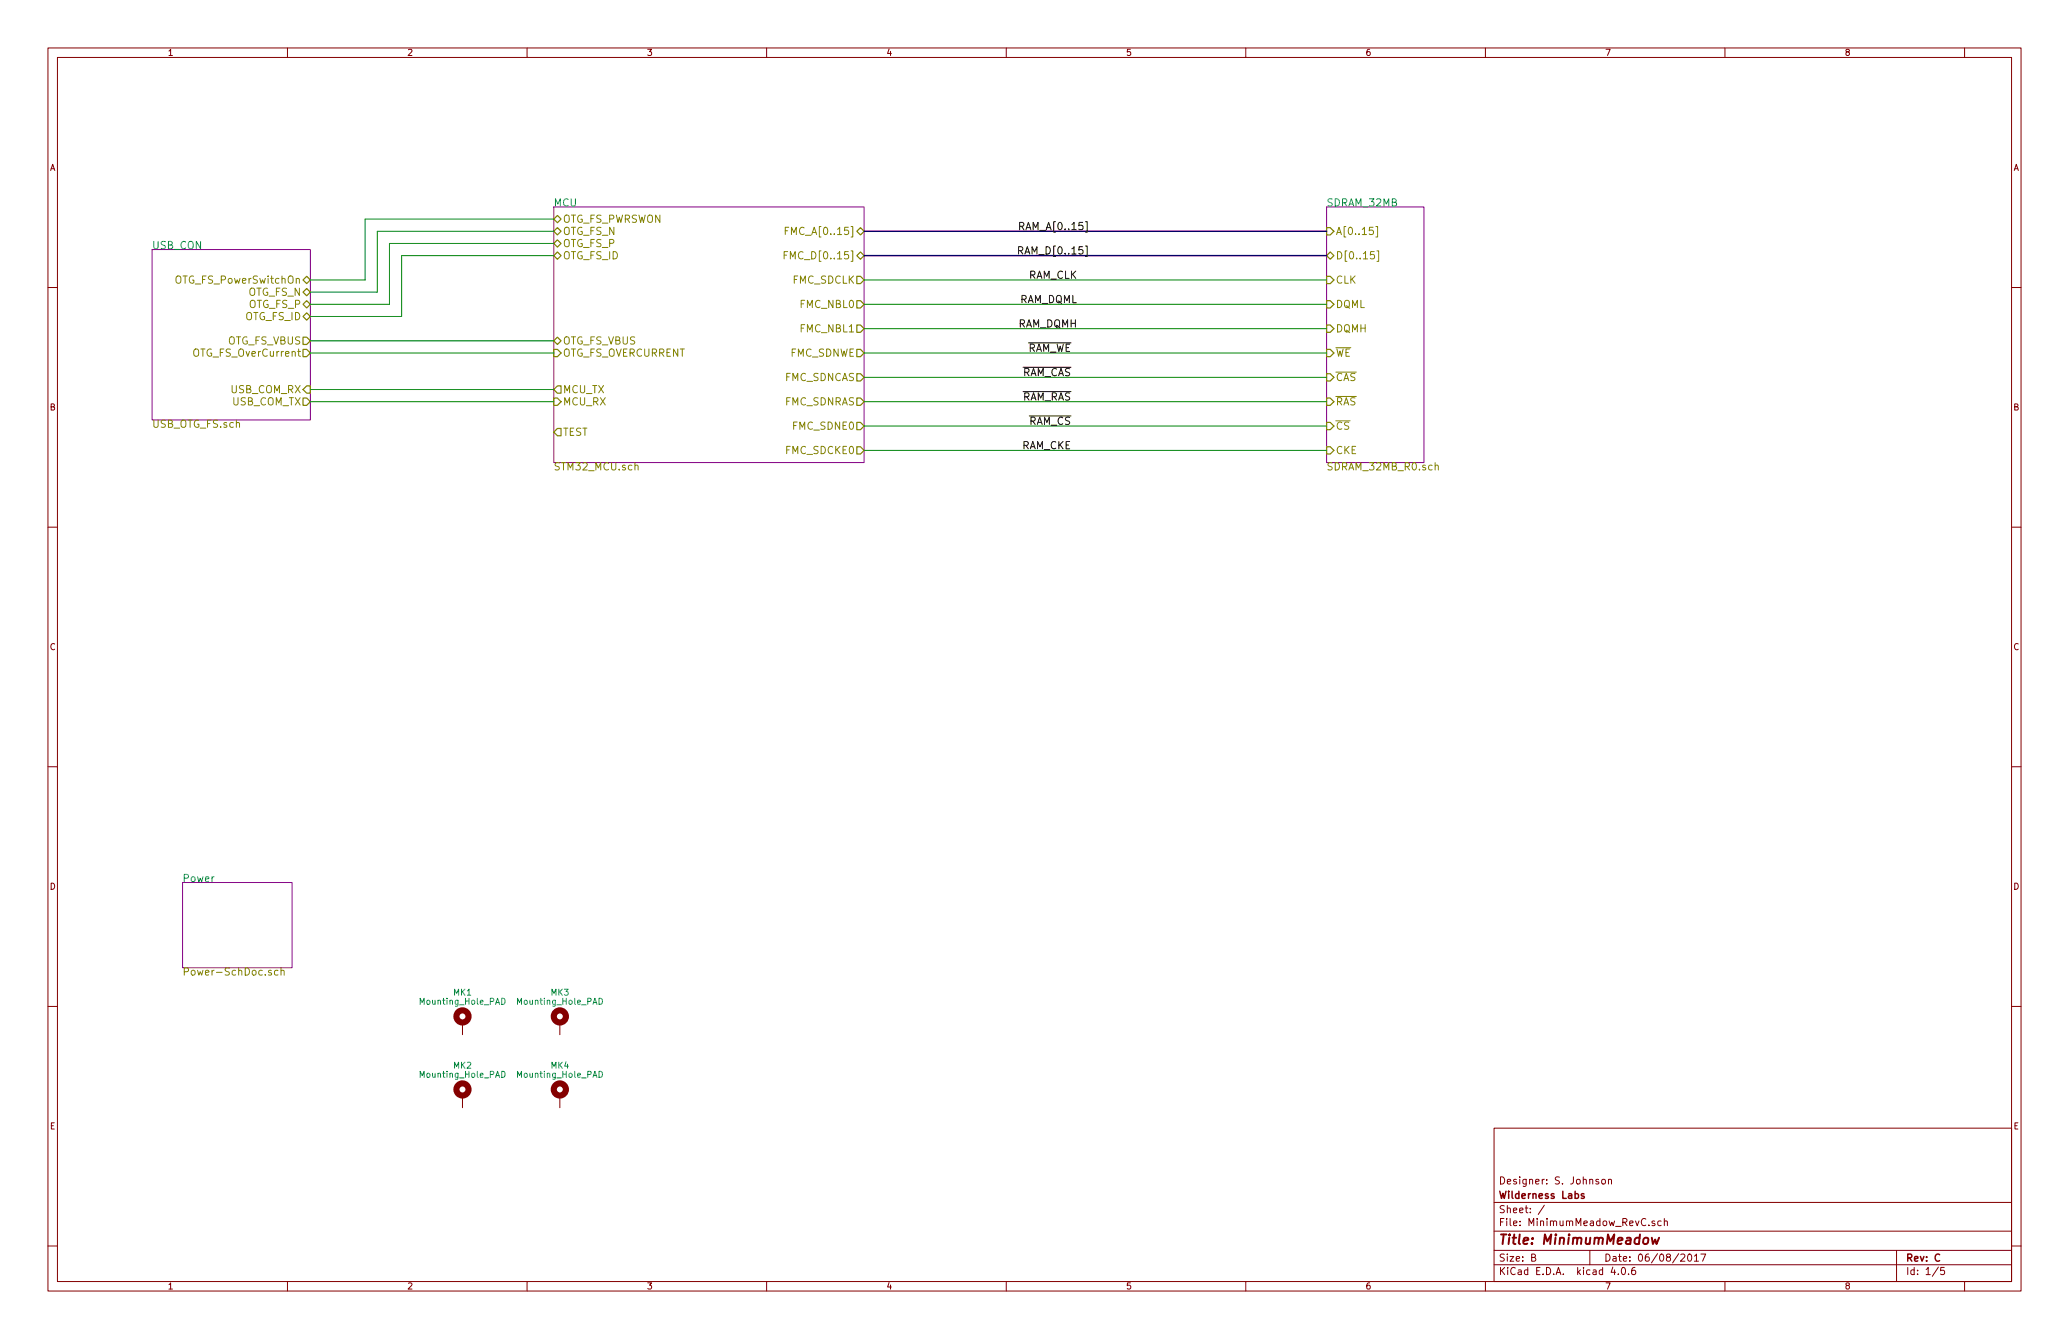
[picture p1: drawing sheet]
<svg xmlns="http://www.w3.org/2000/svg" width="432mm" height="279mm" viewBox="0 0 432 279" stroke-linecap="round" stroke-linejoin="round" font-family="sans-serif">
<g fill="none" stroke="#840000" stroke-width=".21">
<path d="M10 10h411.8v259.4h-411.8zM12 12h407.8v255.4h-407.8zM60 10v2M110 10v2M160 10v2M210 10v2M260 10v2M310 10v2M360 10v2M410 10v2M10 60h2M419.8 60h2"/>
<path d="M10 110h2M419.8 110h2M10 160h2M419.8 160h2M10 210h2M96.5 213.4v2.5M116.8 213.4v2.5M419.8 210h2M96.5 228.6v2.5M116.8 228.6v2.5M311.8 235.4h108v32h-108zM10 260h2"/>
<path d="M311.8 256.9h108M311.8 250.9h108M322.3 251.5l-1.3 1.9M333.6 246.2l-.3-.1-.3 .2 .1 .2 .5 .1v.4h-.6M334.3 246.2l.2-.1 .5 .1 .1 .6-.2 .2-.4 .1-.2-.2zM335.7 246.2l.2-.1 .4 .1v.9M335.7 246.1v1M345.3 254.8h-.3l-.2 .2v.2l.5 .1v.4h-.5M346.7 254.8h-.4l-.3 .2v.6l.3 .2 .4-.1M347.3 254.9l.2-.1h.4l.1 1M347.3 254.3v1.5M419.8 260h2"/>
<path d="M60 267.4v2M110 267.4v2M160 267.4v2M210 267.4v2M260 267.4v2M310 267.4v2M311.8 263.9h108M311.8 260.9h108M319.7 262.4l.7-.1v-.5l-.2-.1h-.5v1.5h.5l.2-.2 .1-.3-.3-.3M331.8 260.9v3M336.6 264.4l-.4 1.1h1M337.7 265.8v.2"/>
<path d="M338.5 264.6l.2-.1a.8 .8 0 0 1 .6 .7 .8 .8 0 0 1-.6 .8l-.3-.6zM339.9 265.8v.2M341.2 264.5h-.4a1.11 1.11 0 0 0-.1 1.4l.4 .1 .2-.2 .1-.5-.3-.3-.4 .1-.2 .2M350.8 261.8l.6-.1 .2 .4-.9 1.1h.9M352.3 261.8l.3-.1a.8 .8 0 0 1 .5 .7 .8 .8 0 0 1-.5 .8l-.4-.6zM353.6 262.1l.5-.4v1.5M353.6 263.2h.9M355 261.7h1l-.7 1.5M360 267.4v2M395.8 260.9v6.5M404.5 264.4l-1.2 1.9M405.8 264.5h-.7l-.1 .7 .7-.1 .1 .2v.5l-.2 .2-.6-.2"/>
<path d="M410 267.4v2"/>
</g>
<path d="M344.7 258.3l.3 1.3 .4-1 .3 1 .6-1.3" fill="none" stroke="#840000" stroke-width=".41"/>
<path d="M330.6 249.1h-.4l-.2 .2 .1 .2 .5 .1v.4h-.6" fill="none" stroke="#840000" stroke-width=".3"/>
<path d="M31.7 52.1h33.1v35.5h-33.1zM115.6 43.2h64.7v53.3h-64.7zM276.9 43.2h20.3v53.3h-20.3zM38.1 184.2h22.9v17.7h-22.9z" fill="none" stroke="#840084" stroke-width=".21"/>
<g fill="none" stroke="#848400" stroke-width=".21">
<path d="M61.8 58.2h.1a.36 .36 0 0 1 .6 .1v.8M163.7 53.2h.5M163.9 48.2h.5M164.4 52.5h-.7v1.5M164.6 47.4h-.7v1.5M286.8 52.5h-.7l-.1 .7 .2-.1 .5 .1 .2 .5-.3 .3-.6-.1M287.1 47.3h.4v2.2h-.4M287.4 52.3h.3v2.2h-.3M62.1 73.3h.6M62.3 72.8v1.3l.4 .2M278.8 77.6h4.3M132.5 97.2l.1-.1a.36 .36 0 0 1 .6 .2v.8"/>
<path d="M278.8 82.7h4.3M299.5 97.2l.1-.1a.36 .36 0 0 1 .6 .2v.8M58 202.5h-.4l-.3 .3 .1 .6h.6M58.6 202.6l.1-.1a.36 .36 0 0 1 .6 .2v.8M58.6 202v1.5"/>
</g>
<g fill="none" stroke="#848400" stroke-width=".25">
<path d="M64 57.7l.8 .7-.8 .8-.8-.8zM115.6 45.7l.7-.7 .8 .7-.8 .8zM115.6 53.3l.7-.7 .8 .7-.8 .8zM115.6 48.3l.7-.8 .8 .8-.8 .7zM116.3 50l.8 .8-.8 .8-.7-.8zM178.8 53.3l.8-.7 .7 .7-.7 .8zM178.8 48.3l.8-.8 .7 .8-.7 .7zM178.8 57.7h.8l.7 .7-.7 .8h-.8zM276.9 47.5h.7l.8 .8-.8 .7h-.7zM276.9 57.7h.7l.8 .7-.8 .8h-.7zM277.6 52.6l.8 .7-.8 .8-.7-.8zM63.2 72.9h.8l.8 .8-.8 .7h-.8z"/>
<path d="M63.2 66l.8-.7 .8 .7-.8 .8zM63.2 70.4h.8l.8 .7-.8 .8h-.8zM64 60.2l.8 .8-.8 .7-.8-.7zM64 62.7l.8 .8-.8 .8-.8-.8zM115.6 72.9h.7l.8 .8-.8 .7h-.7zM115.6 71.1l.7-.7 .8 .7-.8 .8zM178.8 72.9h.8l.7 .8-.7 .7h-.8zM178.8 78h.8l.7 .7-.7 .8h-.8zM178.8 62.7h.8l.7 .8-.7 .8h-.8zM178.8 67.8h.8l.7 .8-.7 .7h-.8zM276.9 62.7h.7l.8 .8-.8 .8h-.7zM276.9 67.8h.7l.8 .8-.8 .7h-.7z"/>
<path d="M276.9 72.9h.7l.8 .8-.8 .7h-.7zM276.9 78h.7l.8 .7-.8 .8h-.7zM63.2 83.1h.8l.8 .7-.8 .8h-.8zM64 80.5h.8v1.5h-.8l-.8-.7zM115.6 83.1h.7l.8 .7-.8 .8h-.7zM116.3 80.5h.8v1.5h-.8l-.7-.7zM116.3 89.4h.8v1.5h-.8l-.7-.7zM178.8 93.2h.8l.7 .8-.7 .7h-.8zM178.8 83.1h.8l.7 .7-.7 .8h-.8zM178.8 88.1h.8l.7 .8-.7 .8h-.8zM276.9 83.1h.7l.8 .7-.8 .8h-.7zM276.9 88.1h.7l.8 .8-.8 .8h-.7z"/>
<path d="M276.9 93.2h.7l.8 .8-.8 .7h-.7z"/>
</g>
<g fill="none" stroke="#840000" stroke-width="1.3">
<circle cx="96.5" cy="212.1" r="1.27"/>
<circle cx="116.8" cy="212.1" r="1.27"/>
<circle cx="96.5" cy="227.3" r="1.27"/>
<circle cx="116.8" cy="227.3" r="1.27"/>
</g>
<path d="M104.7 208.3a.64 .64 0 0 1 .7 .6 .64 .64 0 0 1-.7 .7zM125 208.3a.64 .64 0 0 1 .7 .6 .64 .64 0 0 1-.7 .7zM104.7 223.5a.64 .64 0 0 1 .7 .7 .64 .64 0 0 1-.7 .6zM125 223.5a.64 .64 0 0 1 .7 .7 .64 .64 0 0 1-.7 .6z" fill="none" stroke="#008484" stroke-width=".21"/>
<g fill="none" stroke="#008400" stroke-width=".21">
<path d="M115.6 45.7h-39.4v12.7h-11.4M115.6 48.3h-36.9v12.7h-13.9M115.6 50.8h-34.3v12.7h-16.5M115.6 53.3h-31.8v12.7h-19M180.3 58.4h96.6M64.8 71.1h50.8M64.8 73.7h50.8M180.3 63.5h96.6M180.3 73.7h96.6M180.3 68.6h96.6M180.3 78.7h96.6M64.8 81.3h50.8"/>
<path d="M64.8 83.8h50.8M180.3 83.8h96.6M180.3 88.9h96.6M180.3 94h96.6"/>
</g>
<path d="M180.3 48.3h96.6M180.3 53.3h96.6" fill="none" stroke="#000084" stroke-width=".3"/>
<path d="M212.6 52.3l.7-.1 .2-.2-.1-.4-.2-.1h-.6v1.5M212.8 47.2l.7-.1 .2-.2-.1-.3-.2-.2h-.6v1.5M213 52.3l.5 .7M213.5 76.6h10M214.7 71.6h8.8M213.5 81.7h10M214.8 86.8h8.7" fill="none" stroke="#000" stroke-width=".21"/>
<text font-size="2.8" fill="#840000" x="312.8" y="259.7">Title: MinimumMeadow</text>
<g font-size="2.1" fill="#008484">
<text x="115.6" y="43.1">MCU</text>
<text x="276.9" y="43.1">SDRAM_32MB</text>
<text x="31.7" y="52">USB_CON</text>
<text x="38.1" y="184">Power</text>
</g>
<g font-size="2.1" fill="#848400">
<text x="117.5" y="46.5">OTG_FS_PWRSWON</text>
<text x="117.5" y="49">OTG_FS_N</text>
<text x="117.5" y="51.6">OTG_FS_P</text>
<text x="165" y="49">FMC_A[0..15]</text>
<text x="278.8" y="49">A[0..15]</text>
<text x="37" y="59.2">OTG_FS_PowerSwitchOn</text>
<text x="117.5" y="54.1">OTG_FS_ID</text>
<text x="165" y="54.1">FMC_D[0..15]</text>
<text x="165.3" y="59.2">FMC_SDCLK</text>
<text x="278.8" y="54.1">D[0..15]</text>
<text x="278.8" y="59.2">CLK</text>
<text x="51.6" y="61.7">OTG_FS_N</text>
<text x="51.7" y="64.3">OTG_FS_P</text>
<text x="167.1" y="64.3">FMC_NBL0</text>
<text x="278.8" y="64.3">DQML</text>
<text x="47.3" y="71.9">OTG_FS_VBUS</text>
<text x="51.1" y="66.8">OTG_FS_ID</text>
<text x="117.5" y="71.9">OTG_FS_VBUS</text>
<text x="167.1" y="69.3">FMC_NBL1</text>
<text x="278.8" y="69.3">DQMH</text>
<text x="40.7" y="74.4">OTG_FS_OverCurrent</text>
<text x="117.5" y="74.4">OTG_FS_OVERCURRENT</text>
<text x="164.7" y="74.4">FMC_SDNWE</text>
<text x="278.8" y="74.4">WE</text>
<text x="48.1" y="82">USB_COM_RX</text>
<text x="117.5" y="82">MCU_TX</text>
<text x="163.7" y="79.5">FMC_SDNCAS</text>
<text x="278.8" y="79.5">CAS</text>
<text x="31.7" y="89.3">USB_OTG_FS.sch</text>
<text x="48.3" y="84.6">USB_COM_TX</text>
<text x="117.5" y="84.6">MCU_RX</text>
<text x="163.7" y="84.6">FMC_SDNRAS</text>
<text x="165.6" y="89.7">FMC_SDNE0</text>
<text x="278.8" y="84.6">RAS</text>
<text x="278.8" y="89.7">CS</text>
<text x="117.5" y="90.9">TEST</text>
<text x="164" y="94.7">FMC_SDCKE0</text>
<text x="278.8" y="94.7">CKE</text>
<text x="115.6" y="98.1">STM32_MCU.sch</text>
<text x="276.9" y="98.1">SDRAM_32MB_R0.sch</text>
<text x="38.1" y="203.6">Power-SchDoc.sch</text>
</g>
<g font-size="2.1">
<text x="213.6" y="48">RAM_A[0..15]</text>
<text x="213.6" y="53.1">RAM_D[0..15]</text>
<text x="214.4" y="58.2">RAM_CLK</text>
<text x="212.5" y="63.2">RAM_DQML</text>
<text x="212.3" y="68.3">RAM_DQMH</text>
<text x="214.1" y="73.4">RAM_WE</text>
<text x="213" y="78.5">RAM_CAS</text>
<text x="213" y="83.6">RAM_RAS</text>
<text x="214.6" y="88.6">RAM_CS</text>
<text x="213" y="93.7">RAM_CKE</text>
</g>
<g font-size="2.1" fill="#840000">
<text x="312.8" y="250.1">Wilderness Labs</text>
<text x="312.8" y="247.1">Designer: S. Johnson</text>
<text x="312.8" y="255.8">File: MinimumMeadow_RevC.sch</text>
<text x="312.8" y="253.1">Sheet: /</text>
<text x="312.8" y="263.2">Size: B</text>
<text x="334.8" y="263.2">Date: 06/08/2017</text>
<text x="397.8" y="263.2">Rev: C</text>
<text x="312.8" y="266">KiCad E.D.A. kicad 4.0.6</text>
<text x="397.8" y="266">Id: 1/5</text>
</g>
<g font-size="1.8" fill="#840000">
<text x="35" y="11.6">1</text>
<text x="85" y="11.6">2</text>
<text x="135" y="11.6">3</text>
<text x="185" y="11.6">4</text>
<text x="235" y="11.6">5</text>
<text x="285" y="11.6">6</text>
<text x="335" y="11.6">7</text>
<text x="385" y="11.6">8</text>
<text x="10.4" y="35.6">A</text>
<text x="420.2" y="35.6">A</text>
<text x="10.4" y="85.6">B</text>
<text x="420.2" y="85.6">B</text>
<text x="10.4" y="135.6">C</text>
<text x="420.2" y="135.6">C</text>
<text x="10.4" y="185.6">D</text>
<text x="420.2" y="185.6">D</text>
<text x="10.4" y="235.6">E</text>
<text x="420.2" y="235.6">E</text>
<text x="35" y="269">1</text>
<text x="85" y="269">2</text>
<text x="135" y="269">3</text>
<text x="185" y="269">4</text>
<text x="235" y="269">5</text>
<text x="285" y="269">6</text>
<text x="335" y="269">7</text>
<text x="385" y="269">8</text>
</g>
<g font-size="1.8" fill="#008484">
<text x="87.8" y="209.6">Mounting_Hole_PAD</text>
<text x="94.7" y="207.7">MK1</text>
<text x="108.1" y="209.6">Mounting_Hole_PAD</text>
<text x="115" y="207.7">MK3</text>
<text x="87.8" y="224.9">Mounting_Hole_PAD</text>
<text x="94.7" y="223">MK2</text>
<text x="108.1" y="224.9">Mounting_Hole_PAD</text>
<text x="115" y="223">MK4</text>
</g>
</svg>
